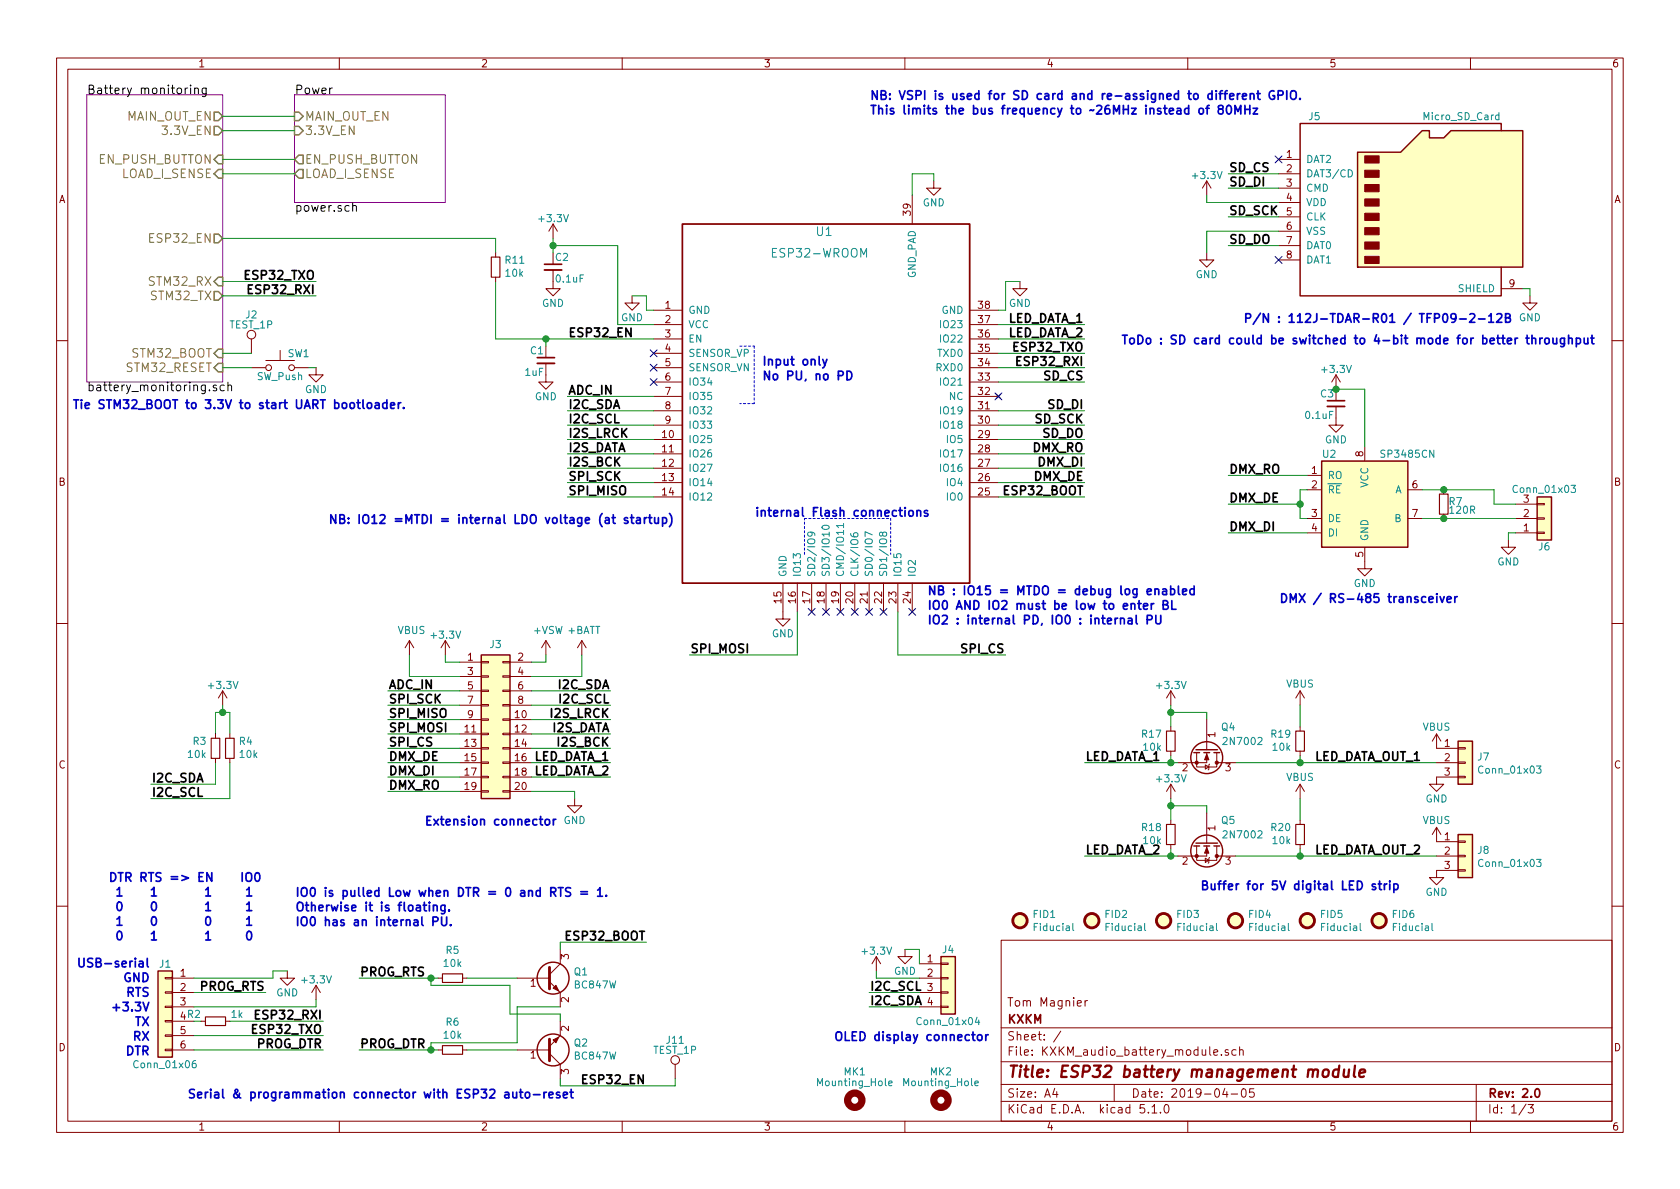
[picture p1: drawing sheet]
EESchema Schematic File Version 4
LIBS:KXKM_audio_battery_module-cache
EELAYER 29 0
EELAYER END
$Descr A4 11693 8268
encoding utf-8
Sheet 1 3
Title "ESP32 battery management module"
Date "2019-04-05"
Rev "2.0"
Comp "KXKM"
Comment1 "Tom Magnier"
Comment2 ""
Comment3 ""
Comment4 ""
$EndDescr
$Comp
L KXKM_audio_battery_module-rescue:ESP32-WROOM U1
U 1 1
P 4550 2150
F 0 "U1" H 5800 2700 60  0000 R CNN
F 1 "ESP32-WROOM" H 6050 2550 60  0000 R CNN
F 2 "RF_Module:ESP32-WROOM-32" H 4550 2150 60  0001 C CNN
F 3 "" H 4550 2150 60  0001 C CNN
	1    4550 2150
	1    0    0    -1  
$EndComp
$Sheet
S 2050 650  1050 750 
U 5A8A8BB2
F0 "Power" 60
F1 "power.sch" 60
F2 "MAIN_OUT_EN" I L 2050 800 60 
F3 "3.3V_EN" I L 2050 900 60 
F4 "EN_PUSH_BUTTON" O L 2050 1100 60 
F5 "LOAD_I_SENSE" O L 2050 1200 60 
$EndSheet
$Comp
L KXKM_audio_battery_module-rescue:SP3485CN U2
U 1 1
P 9500 3500
F 0 "U2" H 9200 3850 50  0000 L CNN
F 1 "SP3485CN" H 9600 3850 50  0000 L CNN
F 2 "Package_SO:SOIC-8_3.9x4.9mm_P1.27mm" H 10550 3150 50  0001 C CIN
F 3 "" H 9500 3500 50  0001 C CNN
	1    9500 3500
	1    0    0    -1  
$EndComp
$Comp
L KXKM_audio_battery_module-rescue:Micro_SD_Card J5
U 1 1
P 9800 1400
F 0 "J5" H 9150 2000 50  0000 C CNN
F 1 "Micro_SD_Card" H 10450 2000 50  0000 R CNN
F 2 "tom_kicad_lib:microSD-Receptacle-SelfEject" H 10950 1700 50  0001 C CNN
F 3 "" H 9800 1400 50  0001 C CNN
	1    9800 1400
	1    0    0    -1  
$EndComp
NoConn ~ 5650 4250
NoConn ~ 5750 4250
NoConn ~ 5850 4250
NoConn ~ 5950 4250
NoConn ~ 6050 4250
NoConn ~ 6150 4250
Text Notes 5250 3600 0    60   ~ 12
internal Flash connections
Text Notes 4700 3650 2    60   ~ 12
NB: IO12 =MTDI = internal LDO voltage (at startup)
Text Label 7550 3450 2    60   ~ 12
ESP32_BOOT
Text Notes 6450 4350 0    60   ~ 12
NB : IO15 = MTDO = debug log enabled\nIO0 AND IO2 must be low to enter BL \nIO2 : internal PD, IO0 : internal PU
$Comp
L KXKM_audio_battery_module-rescue:GND #PWR01
U 1 1
P 4400 2050
F 0 "#PWR01" H 4400 1800 50  0001 C CNN
F 1 "GND" H 4400 1900 50  0000 C CNN
F 2 "" H 4400 2050 50  0001 C CNN
F 3 "" H 4400 2050 50  0001 C CNN
	1    4400 2050
	1    0    0    -1  
$EndComp
$Comp
L KXKM_audio_battery_module-rescue:GND #PWR02
U 1 1
P 7100 1950
F 0 "#PWR02" H 7100 1700 50  0001 C CNN
F 1 "GND" H 7100 1800 50  0000 C CNN
F 2 "" H 7100 1950 50  0001 C CNN
F 3 "" H 7100 1950 50  0001 C CNN
	1    7100 1950
	1    0    0    -1  
$EndComp
$Comp
L KXKM_audio_battery_module-rescue:GND #PWR03
U 1 1
P 5450 4250
F 0 "#PWR03" H 5450 4000 50  0001 C CNN
F 1 "GND" H 5450 4100 50  0000 C CNN
F 2 "" H 5450 4250 50  0001 C CNN
F 3 "" H 5450 4250 50  0001 C CNN
	1    5450 4250
	1    0    0    -1  
$EndComp
NoConn ~ 6950 2750
$Comp
L KXKM_audio_battery_module-rescue:C_Small C2
U 1 1
P 3850 1850
F 0 "C2" H 3860 1920 50  0000 L CNN
F 1 "0.1uF" H 3860 1770 50  0000 L CNN
F 2 "Capacitor_SMD:C_0603_1608Metric" H 3850 1850 50  0001 C CNN
F 3 "" H 3850 1850 50  0001 C CNN
	1    3850 1850
	1    0    0    -1  
$EndComp
$Comp
L KXKM_audio_battery_module-rescue:GND #PWR04
U 1 1
P 3850 1950
F 0 "#PWR04" H 3850 1700 50  0001 C CNN
F 1 "GND" H 3850 1800 50  0000 C CNN
F 2 "" H 3850 1950 50  0001 C CNN
F 3 "" H 3850 1950 50  0001 C CNN
	1    3850 1950
	1    0    0    -1  
$EndComp
$Comp
L KXKM_audio_battery_module-rescue:+3.3V #PWR05
U 1 1
P 3850 1650
F 0 "#PWR05" H 3850 1500 50  0001 C CNN
F 1 "+3.3V" H 3850 1790 50  0000 C CNN
F 2 "" H 3850 1650 50  0001 C CNN
F 3 "" H 3850 1650 50  0001 C CNN
	1    3850 1650
	1    0    0    -1  
$EndComp
Text Label 3950 3050 0    60   ~ 12
I2S_LRCK
Text Label 3950 3250 0    60   ~ 12
I2S_BCK
Text Label 3950 3150 0    60   ~ 12
I2S_DATA
Text Label 1050 5450 0    60   ~ 12
I2C_SDA
Text Label 1050 5550 0    60   ~ 12
I2C_SCL
$Sheet
S 604  650  946  2000
U 5A8A8B6C
F0 "Battery monitoring" 60
F1 "battery_monitoring.sch" 60
F2 "MAIN_OUT_EN" O R 1550 800 60 
F3 "3.3V_EN" O R 1550 900 60 
F4 "EN_PUSH_BUTTON" I R 1550 1100 60 
F5 "ESP32_EN" O R 1550 1650 60 
F6 "STM32_RX" I R 1550 1950 60 
F7 "STM32_TX" O R 1550 2050 60 
F8 "STM32_RESET" I R 1550 2550 60 
F9 "STM32_BOOT" I R 1550 2450 60 
F10 "LOAD_I_SENSE" I R 1550 1200 60 
$EndSheet
$Comp
L KXKM_audio_battery_module-rescue:+3.3V #PWR06
U 1 1
P 1550 4900
F 0 "#PWR06" H 1550 4750 50  0001 C CNN
F 1 "+3.3V" H 1550 5040 50  0000 C CNN
F 2 "" H 1550 4900 50  0001 C CNN
F 3 "" H 1550 4900 50  0001 C CNN
	1    1550 4900
	1    0    0    -1  
$EndComp
Text Label 8550 1700 0    60   ~ 12
SD_DO
Text Label 8550 1300 0    60   ~ 12
SD_DI
Text Label 8550 1200 0    60   ~ 12
SD_CS
Text Label 8550 1500 0    60   ~ 12
SD_SCK
NoConn ~ 8900 1100
NoConn ~ 8900 1800
$Comp
L KXKM_audio_battery_module-rescue:GND #PWR07
U 1 1
P 8400 1750
F 0 "#PWR07" H 8400 1500 50  0001 C CNN
F 1 "GND" H 8400 1600 50  0000 C CNN
F 2 "" H 8400 1750 50  0001 C CNN
F 3 "" H 8400 1750 50  0001 C CNN
	1    8400 1750
	1    0    0    -1  
$EndComp
$Comp
L KXKM_audio_battery_module-rescue:+3.3V #PWR08
U 1 1
P 8400 1350
F 0 "#PWR08" H 8400 1200 50  0001 C CNN
F 1 "+3.3V" H 8400 1490 50  0000 C CNN
F 2 "" H 8400 1350 50  0001 C CNN
F 3 "" H 8400 1350 50  0001 C CNN
	1    8400 1350
	1    0    0    -1  
$EndComp
$Comp
L KXKM_audio_battery_module-rescue:GND #PWR09
U 1 1
P 10650 2050
F 0 "#PWR09" H 10650 1800 50  0001 C CNN
F 1 "GND" H 10650 1900 50  0000 C CNN
F 2 "" H 10650 2050 50  0001 C CNN
F 3 "" H 10650 2050 50  0001 C CNN
	1    10650 2050
	1    0    0    -1  
$EndComp
Text Label 7550 2650 2    60   ~ 12
SD_CS
Text Label 7550 2850 2    60   ~ 12
SD_DI
Text Label 7550 2950 2    60   ~ 12
SD_SCK
Text Label 7550 3050 2    60   ~ 12
SD_DO
$Comp
L KXKM_audio_battery_module-rescue:+3.3V #PWR010
U 1 1
P 8150 4900
F 0 "#PWR010" H 8150 4750 50  0001 C CNN
F 1 "+3.3V" H 8150 5040 50  0000 C CNN
F 2 "" H 8150 4900 50  0001 C CNN
F 3 "" H 8150 4900 50  0001 C CNN
	1    8150 4900
	1    0    0    -1  
$EndComp
Text Label 7550 5300 0    60   ~ 12
LED_DATA_1
Text Label 7550 5950 0    60   ~ 12
LED_DATA_2
Text Label 9900 5300 2    60   ~ 12
LED_DATA_OUT_1
Text Label 9900 5950 2    60   ~ 12
LED_DATA_OUT_2
Text Notes 8900 4200 0    60   ~ 12
DMX / RS-485 transceiver
$Comp
L KXKM_audio_battery_module-rescue:GND #PWR011
U 1 1
P 9500 3900
F 0 "#PWR011" H 9500 3650 50  0001 C CNN
F 1 "GND" H 9500 3750 50  0000 C CNN
F 2 "" H 9500 3900 50  0001 C CNN
F 3 "" H 9500 3900 50  0001 C CNN
	1    9500 3900
	1    0    0    -1  
$EndComp
$Comp
L KXKM_audio_battery_module-rescue:C_Small C3
U 1 1
P 9300 2800
F 0 "C3" H 9310 2870 50  0000 L CNN
F 1 "0.1uF" H 9310 2720 50  0000 L CNN
F 2 "Capacitor_SMD:C_0603_1608Metric" H 9300 2800 50  0001 C CNN
F 3 "" H 9300 2800 50  0001 C CNN
	1    9300 2800
	-1   0    0    -1  
$EndComp
$Comp
L KXKM_audio_battery_module-rescue:+3.3V #PWR012
U 1 1
P 9300 2700
F 0 "#PWR012" H 9300 2550 50  0001 C CNN
F 1 "+3.3V" H 9300 2840 50  0000 C CNN
F 2 "" H 9300 2700 50  0001 C CNN
F 3 "" H 9300 2700 50  0001 C CNN
	1    9300 2700
	1    0    0    -1  
$EndComp
$Comp
L KXKM_audio_battery_module-rescue:GND #PWR013
U 1 1
P 9300 2900
F 0 "#PWR013" H 9300 2650 50  0001 C CNN
F 1 "GND" H 9300 2750 50  0000 C CNN
F 2 "" H 9300 2900 50  0001 C CNN
F 3 "" H 9300 2900 50  0001 C CNN
	1    9300 2900
	1    0    0    -1  
$EndComp
$Comp
L KXKM_audio_battery_module-rescue:R_Small R7
U 1 1
P 10050 3500
F 0 "R7" H 10080 3520 50  0000 L CNN
F 1 "120R" H 10080 3460 50  0000 L CNN
F 2 "Resistor_SMD:R_0603_1608Metric" H 10050 3500 50  0001 C CNN
F 3 "" H 10050 3500 50  0001 C CNN
	1    10050 3500
	1    0    0    -1  
$EndComp
$Comp
L KXKM_audio_battery_module-rescue:Conn_01x03 J6
U 1 1
P 10750 3600
F 0 "J6" H 10750 3800 50  0000 C CNN
F 1 "Conn_01x03" H 10750 3400 50  0000 C CNN
F 2 "Connector_PinHeader_2.54mm:PinHeader_1x03_P2.54mm_Vertical" H 10750 3600 50  0001 C CNN
F 3 "" H 10750 3600 50  0001 C CNN
	1    10750 3600
	1    0    0    1   
$EndComp
$Comp
L KXKM_audio_battery_module-rescue:GND #PWR014
U 1 1
P 10500 3750
F 0 "#PWR014" H 10500 3500 50  0001 C CNN
F 1 "GND" H 10500 3600 50  0000 C CNN
F 2 "" H 10500 3750 50  0001 C CNN
F 3 "" H 10500 3750 50  0001 C CNN
	1    10500 3750
	1    0    0    -1  
$EndComp
Text Label 8550 3300 0    60   ~ 12
DMX_RO
Text Label 8550 3500 0    60   ~ 12
DMX_DE
Text Label 8550 3700 0    60   ~ 12
DMX_DI
$Comp
L KXKM_audio_battery_module-rescue:GND #PWR015
U 1 1
P 10000 6050
F 0 "#PWR015" H 10000 5800 50  0001 C CNN
F 1 "GND" H 10000 5900 50  0000 C CNN
F 2 "" H 10000 6050 50  0001 C CNN
F 3 "" H 10000 6050 50  0001 C CNN
	1    10000 6050
	1    0    0    -1  
$EndComp
Text Label 7550 3150 2    60   ~ 12
DMX_RO
Text Label 7550 3250 2    60   ~ 12
DMX_DI
Text Notes 2950 5750 0    60   ~ 12
Extension connector
$Comp
L KXKM_audio_battery_module-rescue:Mounting_Hole MK2
U 1 1
P 6550 7650
F 0 "MK2" H 6550 7850 50  0000 C CNN
F 1 "Mounting_Hole" H 6550 7775 50  0000 C CNN
F 2 "MountingHole:MountingHole_3.2mm_M3" H 6550 7650 50  0001 C CNN
F 3 "" H 6550 7650 50  0001 C CNN
	1    6550 7650
	1    0    0    -1  
$EndComp
$Comp
L KXKM_audio_battery_module-rescue:Mounting_Hole MK1
U 1 1
P 5950 7650
F 0 "MK1" H 5950 7850 50  0000 C CNN
F 1 "Mounting_Hole" H 5950 7775 50  0000 C CNN
F 2 "MountingHole:MountingHole_3.2mm_M3" H 5950 7650 50  0001 C CNN
F 3 "" H 5950 7650 50  0001 C CNN
	1    5950 7650
	1    0    0    -1  
$EndComp
$Comp
L KXKM_audio_battery_module-rescue:Conn_01x04 J4
U 1 1
P 6600 6800
F 0 "J4" H 6600 7000 50  0000 C CNN
F 1 "Conn_01x04" H 6600 6500 50  0000 C CNN
F 2 "Connector_PinSocket_2.54mm:PinSocket_1x04_P2.54mm_Vertical" H 6600 6800 50  0001 C CNN
F 3 "" H 6600 6800 50  0001 C CNN
	1    6600 6800
	1    0    0    -1  
$EndComp
Text Notes 5800 7250 0    60   ~ 12
OLED display connector
Text Label 6050 6900 0    60   ~ 12
I2C_SCL
Text Label 6050 7000 0    60   ~ 12
I2C_SDA
$Comp
L KXKM_audio_battery_module-rescue:GND #PWR016
U 1 1
P 6300 6600
F 0 "#PWR016" H 6300 6350 50  0001 C CNN
F 1 "GND" H 6300 6450 50  0000 C CNN
F 2 "" H 6300 6600 50  0001 C CNN
F 3 "" H 6300 6600 50  0001 C CNN
	1    6300 6600
	1    0    0    -1  
$EndComp
$Comp
L KXKM_audio_battery_module-rescue:+3.3V #PWR017
U 1 1
P 6100 6750
F 0 "#PWR017" H 6100 6600 50  0001 C CNN
F 1 "+3.3V" H 6100 6890 50  0000 C CNN
F 2 "" H 6100 6750 50  0001 C CNN
F 3 "" H 6100 6750 50  0001 C CNN
	1    6100 6750
	1    0    0    -1  
$EndComp
$Comp
L KXKM_audio_battery_module-rescue:SW_Push SW1
U 1 1
P 1950 2550
F 0 "SW1" H 2000 2650 50  0000 L CNN
F 1 "SW_Push" H 1950 2490 50  0000 C CNN
F 2 "Button_Switch_SMD:SW_SPST_KMR2" H 1950 2750 50  0001 C CNN
F 3 "" H 1950 2750 50  0001 C CNN
	1    1950 2550
	1    0    0    -1  
$EndComp
$Comp
L KXKM_audio_battery_module-rescue:TEST_1P J2
U 1 1
P 1750 2450
F 0 "J2" H 1750 2720 50  0000 C CNN
F 1 "TEST_1P" H 1750 2650 50  0000 C CNN
F 2 "TestPoint:TestPoint_Pad_D1.5mm" H 1950 2450 50  0001 C CNN
F 3 "" H 1950 2450 50  0001 C CNN
	1    1750 2450
	1    0    0    -1  
$EndComp
Text Notes 500  2850 0    60   ~ 12
Tie STM32_BOOT to 3.3V to start UART bootloader.
$Comp
L KXKM_audio_battery_module-rescue:GND #PWR018
U 1 1
P 2200 2550
F 0 "#PWR018" H 2200 2300 50  0001 C CNN
F 1 "GND" H 2200 2400 50  0000 C CNN
F 2 "" H 2200 2550 50  0001 C CNN
F 3 "" H 2200 2550 50  0001 C CNN
	1    2200 2550
	1    0    0    -1  
$EndComp
Text Label 3950 2350 0    60   ~ 12
ESP32_EN
$Comp
L KXKM_audio_battery_module-rescue:Conn_01x06 J1
U 1 1
P 1150 7000
F 0 "J1" H 1150 7300 50  0000 C CNN
F 1 "Conn_01x06" H 1150 6600 50  0000 C CNN
F 2 "Connector_PinHeader_2.54mm:PinHeader_1x06_P2.54mm_Vertical" H 1150 7000 50  0001 C CNN
F 3 "" H 1150 7000 50  0001 C CNN
	1    1150 7000
	-1   0    0    -1  
$EndComp
Text Notes 1300 7650 0    60   ~ 12
Serial & programmation connector with ESP32 auto-reset
$Comp
L KXKM_audio_battery_module-rescue:GND #PWR019
U 1 1
P 2000 6750
F 0 "#PWR019" H 2000 6500 50  0001 C CNN
F 1 "GND" H 2000 6600 50  0000 C CNN
F 2 "" H 2000 6750 50  0001 C CNN
F 3 "" H 2000 6750 50  0001 C CNN
	1    2000 6750
	1    0    0    -1  
$EndComp
Text Label 1850 6900 2    60   ~ 12
PROG_RTS
$Comp
L KXKM_audio_battery_module-rescue:+3.3V #PWR020
U 1 1
P 2200 6950
F 0 "#PWR020" H 2200 6800 50  0001 C CNN
F 1 "+3.3V" H 2200 7090 50  0000 C CNN
F 2 "" H 2200 6950 50  0001 C CNN
F 3 "" H 2200 6950 50  0001 C CNN
	1    2200 6950
	1    0    0    -1  
$EndComp
Text Label 2250 7100 2    60   ~ 12
ESP32_RXI
Text Label 2250 7200 2    60   ~ 12
ESP32_TXO
Text Label 2250 7300 2    60   ~ 12
PROG_DTR
$Comp
L KXKM_audio_battery_module-rescue:C_Small C1
U 1 1
P 3800 2500
F 0 "C1" H 3810 2570 50  0000 L CNN
F 1 "1uF" H 3810 2420 50  0000 L CNN
F 2 "Capacitor_SMD:C_0603_1608Metric" H 3800 2500 50  0001 C CNN
F 3 "" H 3800 2500 50  0001 C CNN
	1    3800 2500
	-1   0    0    -1  
$EndComp
$Comp
L KXKM_audio_battery_module-rescue:GND #PWR021
U 1 1
P 3800 2600
F 0 "#PWR021" H 3800 2350 50  0001 C CNN
F 1 "GND" H 3800 2450 50  0000 C CNN
F 2 "" H 3800 2600 50  0001 C CNN
F 3 "" H 3800 2600 50  0001 C CNN
	1    3800 2600
	1    0    0    -1  
$EndComp
Text Label 2500 7300 0    60   ~ 12
PROG_DTR
Text Label 4500 7550 2    60   ~ 12
ESP32_EN
Text Label 2500 6800 0    60   ~ 12
PROG_RTS
Text Label 4500 6550 2    60   ~ 12
ESP32_BOOT
Text Label 7550 2550 2    60   ~ 12
ESP32_RXI
Text Label 7550 2450 2    60   ~ 12
ESP32_TXO
Text Label 2200 1950 2    60   ~ 12
ESP32_TXO
Text Label 2200 2050 2    60   ~ 12
ESP32_RXI
Text Notes 1050 7350 2    60   ~ 12
USB-serial\nGND\nRTS\n+3.3V\nTX\nRX\nDTR
Text Notes 8350 6200 0    60   ~ 12
Buffer for 5V digital LED strip
$Comp
L KXKM_audio_battery_module-rescue:+3.3V #PWR022
U 1 1
P 8150 5550
F 0 "#PWR022" H 8150 5400 50  0001 C CNN
F 1 "+3.3V" H 8150 5690 50  0000 C CNN
F 2 "" H 8150 5550 50  0001 C CNN
F 3 "" H 8150 5550 50  0001 C CNN
	1    8150 5550
	1    0    0    -1  
$EndComp
Text Label 3950 3350 0    60   ~ 12
SPI_SCK
Text Label 3950 3450 0    60   ~ 12
SPI_MISO
Text Label 4800 4550 0    60   ~ 12
SPI_MOSI
Text Label 7000 4550 2    60   ~ 12
SPI_CS
Text Label 7550 2350 2    60   ~ 12
LED_DATA_2
Text Label 7550 2250 2    60   ~ 12
LED_DATA_1
Text Label 7550 3350 2    60   ~ 12
DMX_DE
NoConn ~ 4550 2550
Text Notes 5300 2650 0    60   ~ 12
Input only\nNo PU, no PD
$Comp
L KXKM_audio_battery_module-rescue:GND #PWR029
U 1 1
P 6500 1250
F 0 "#PWR029" H 6500 1000 50  0001 C CNN
F 1 "GND" H 6500 1100 50  0000 C CNN
F 2 "" H 6500 1250 50  0001 C CNN
F 3 "" H 6500 1250 50  0001 C CNN
	1    6500 1250
	1    0    0    -1  
$EndComp
$Comp
L KXKM_audio_battery_module-rescue:VBUS #PWR030
U 1 1
P 9050 4900
F 0 "#PWR030" H 9050 4750 50  0001 C CNN
F 1 "VBUS" H 9050 5050 50  0000 C CNN
F 2 "" H 9050 4900 50  0001 C CNN
F 3 "" H 9050 4900 50  0001 C CNN
	1    9050 4900
	1    0    0    -1  
$EndComp
$Comp
L KXKM_audio_battery_module-rescue:VBUS #PWR031
U 1 1
P 9050 5550
F 0 "#PWR031" H 9050 5400 50  0001 C CNN
F 1 "VBUS" H 9050 5700 50  0000 C CNN
F 2 "" H 9050 5550 50  0001 C CNN
F 3 "" H 9050 5550 50  0001 C CNN
	1    9050 5550
	1    0    0    -1  
$EndComp
$Comp
L KXKM_audio_battery_module-rescue:VBUS #PWR032
U 1 1
P 10000 5200
F 0 "#PWR032" H 10000 5050 50  0001 C CNN
F 1 "VBUS" H 10000 5350 50  0000 C CNN
F 2 "" H 10000 5200 50  0001 C CNN
F 3 "" H 10000 5200 50  0001 C CNN
	1    10000 5200
	1    0    0    -1  
$EndComp
Text Notes 750  6550 0    60   ~ 12
DTR RTS => EN    IO0\n 1    1       1     1\n 0    0       1     1\n 1    0       0     1\n 0    1       1     0
Text Notes 2050 6450 0    60   ~ 12
IO0 is pulled Low when DTR = 0 and RTS = 1.\nOtherwise it is floating.\nIO0 has an internal PU.
Wire Wire Line
	3600 7250 3600 7000
Connection ~ 3000 6800
Wire Wire Line
	3000 6850 3000 6800
Wire Wire Line
	2500 6800 3000 6800
Connection ~ 3000 7300
Wire Wire Line
	3000 7250 3000 7300
Wire Wire Line
	2500 7300 3000 7300
Wire Wire Line
	6500 1200 6500 1250
Wire Wire Line
	6350 1200 6500 1200
Wire Wire Line
	6350 1350 6350 1200
Wire Notes Line
	6200 3600 6200 3850
Wire Notes Line
	5600 3600 6200 3600
Wire Notes Line
	5600 3850 5600 3600
Wire Notes Line
	5250 2800 5150 2800
Wire Notes Line
	5250 2400 5250 2800
Wire Notes Line
	5150 2400 5250 2400
Wire Wire Line
	7550 2650 6950 2650
Wire Wire Line
	7550 3350 6950 3350
Wire Wire Line
	4550 3250 3950 3250
Wire Wire Line
	3950 2750 4550 2750
Wire Wire Line
	6250 4550 7000 4550
Wire Wire Line
	6250 4250 6250 4550
Wire Wire Line
	5550 4550 4800 4550
Wire Wire Line
	5550 4250 5550 4550
Wire Wire Line
	4550 3450 3950 3450
Wire Wire Line
	4550 3350 3950 3350
Wire Wire Line
	1550 1200 2050 1200
Wire Wire Line
	9050 5700 9050 5550
Wire Wire Line
	9050 4900 9050 5050
Connection ~ 8150 4950
Wire Wire Line
	8400 4950 8400 5000
Wire Wire Line
	8150 4950 8400 4950
Wire Wire Line
	8150 4900 8150 4950
Connection ~ 8150 5600
Wire Wire Line
	8400 5600 8400 5650
Wire Wire Line
	8150 5600 8400 5600
Wire Wire Line
	8150 5550 8150 5600
Connection ~ 9050 5950
Wire Wire Line
	9050 5950 9050 5900
Wire Wire Line
	8600 5950 9050 5950
Connection ~ 9050 5300
Wire Wire Line
	9050 5300 9050 5250
Wire Wire Line
	8600 5300 9050 5300
Connection ~ 8150 5950
Wire Wire Line
	8150 5950 8150 5900
Wire Wire Line
	7550 5950 8150 5950
Connection ~ 8150 5300
Wire Wire Line
	8150 5300 8150 5250
Wire Wire Line
	7550 5300 8150 5300
Wire Wire Line
	2250 7100 1600 7100
Wire Wire Line
	1550 2050 2200 2050
Wire Wire Line
	2200 1950 1550 1950
Wire Wire Line
	6950 2450 7550 2450
Wire Wire Line
	7550 2550 6950 2550
Wire Wire Line
	3900 6550 4500 6550
Wire Wire Line
	3900 7050 3900 7100
Wire Wire Line
	3550 7050 3900 7050
Wire Wire Line
	3550 6850 3550 7050
Wire Wire Line
	3000 6850 3550 6850
Wire Wire Line
	3250 6800 3600 6800
Wire Wire Line
	3600 7000 3900 7000
Wire Wire Line
	3600 7250 3000 7250
Wire Wire Line
	3900 7550 4700 7550
Wire Wire Line
	3250 7300 3600 7300
Wire Wire Line
	3450 1650 3450 1750
Wire Wire Line
	3450 2350 3450 1950
Connection ~ 3800 2350
Wire Wire Line
	3800 2400 3800 2350
Wire Wire Line
	1350 7300 2250 7300
Wire Wire Line
	1350 7200 2250 7200
Wire Wire Line
	1350 7100 1400 7100
Wire Wire Line
	2200 7000 2200 6950
Wire Wire Line
	1350 7000 2200 7000
Wire Wire Line
	1900 6800 1350 6800
Wire Wire Line
	1900 6750 1900 6800
Wire Wire Line
	2000 6750 1900 6750
Wire Wire Line
	1350 6900 1850 6900
Wire Wire Line
	2200 2550 2150 2550
Wire Wire Line
	1550 2550 1750 2550
Wire Wire Line
	1550 2450 1750 2450
Wire Wire Line
	6400 6600 6300 6600
Wire Wire Line
	6400 6700 6400 6600
Wire Wire Line
	6100 6800 6100 6750
Wire Wire Line
	6400 6800 6100 6800
Wire Wire Line
	6400 7000 6050 7000
Wire Wire Line
	6400 6900 6050 6900
Wire Wire Line
	9100 3300 8550 3300
Wire Wire Line
	9100 3700 8550 3700
Connection ~ 9050 3500
Wire Wire Line
	9050 3500 8550 3500
Wire Wire Line
	9050 3400 9100 3400
Wire Wire Line
	9050 3400 9050 3500
Wire Wire Line
	9050 3600 9100 3600
Connection ~ 10050 3400
Wire Wire Line
	10400 3500 10550 3500
Wire Wire Line
	10400 3400 10400 3500
Connection ~ 10050 3600
Wire Wire Line
	10500 3700 10550 3700
Wire Wire Line
	10500 3750 10500 3700
Wire Wire Line
	9900 3400 10050 3400
Wire Wire Line
	9900 3600 10050 3600
Connection ~ 9300 2700
Wire Wire Line
	9500 2700 9500 3100
Wire Wire Line
	9300 2700 9500 2700
Wire Wire Line
	7550 2850 6950 2850
Wire Wire Line
	7550 2950 6950 2950
Wire Wire Line
	7550 2250 6950 2250
Wire Wire Line
	6950 3050 7550 3050
Wire Wire Line
	10650 2000 10600 2000
Wire Wire Line
	10650 2050 10650 2000
Wire Wire Line
	8400 1400 8900 1400
Wire Wire Line
	8400 1350 8400 1400
Wire Wire Line
	8400 1600 8900 1600
Wire Wire Line
	8400 1750 8400 1600
Wire Wire Line
	8550 1300 8900 1300
Wire Wire Line
	8550 1200 8900 1200
Wire Wire Line
	8550 1500 8900 1500
Wire Wire Line
	8900 1700 8550 1700
Connection ~ 1550 4950
Wire Wire Line
	1550 4950 1550 4900
Wire Wire Line
	1600 4950 1600 5100
Wire Wire Line
	1500 4950 1550 4950
Wire Wire Line
	1500 4950 1500 5100
Wire Wire Line
	1600 5300 1600 5550
Wire Wire Line
	1500 5300 1500 5450
Wire Wire Line
	3450 1650 1550 1650
Wire Wire Line
	1550 1100 2050 1100
Wire Wire Line
	1550 900  2050 900 
Wire Wire Line
	1550 800  2050 800 
Wire Wire Line
	4550 2950 3950 2950
Wire Wire Line
	3950 2850 4550 2850
Wire Wire Line
	6950 2350 7550 2350
Wire Wire Line
	3950 3150 4550 3150
Wire Wire Line
	3950 3050 4550 3050
Wire Wire Line
	1600 5550 1050 5550
Wire Wire Line
	1500 5450 1050 5450
Wire Wire Line
	3450 2350 3800 2350
Connection ~ 3850 1700
Wire Wire Line
	3850 1650 3850 1700
Wire Wire Line
	4300 1700 3850 1700
Wire Wire Line
	4300 2250 4300 1700
Wire Wire Line
	4550 2250 4300 2250
Wire Wire Line
	7000 1950 7100 1950
Wire Wire Line
	7000 2150 7000 1950
Wire Wire Line
	6950 2150 7000 2150
Wire Wire Line
	4500 2050 4400 2050
Wire Wire Line
	4500 2150 4500 2050
Wire Wire Line
	4550 2150 4500 2150
Wire Wire Line
	6950 3450 7550 3450
$Comp
L KXKM_audio_battery_module-rescue:TEST_1P J11
U 1 1
P 4700 7500
F 0 "J11" H 4700 7770 50  0000 C CNN
F 1 "TEST_1P" H 4700 7700 50  0000 C CNN
F 2 "TestPoint:TestPoint_Pad_D1.5mm" H 4900 7500 50  0001 C CNN
F 3 "" H 4900 7500 50  0001 C CNN
	1    4700 7500
	1    0    0    -1  
$EndComp
Wire Wire Line
	4700 7550 4700 7500
Wire Wire Line
	3000 6800 3050 6800
Wire Wire Line
	3000 7300 3050 7300
Wire Wire Line
	8150 4950 8150 5050
Wire Wire Line
	8150 5600 8150 5700
Wire Wire Line
	8150 5950 8200 5950
Wire Wire Line
	8150 5300 8200 5300
Wire Wire Line
	3800 2350 4550 2350
Wire Wire Line
	9050 3500 9050 3600
Wire Wire Line
	10050 3400 10400 3400
Wire Wire Line
	10050 3600 10550 3600
Wire Wire Line
	1550 4950 1600 4950
Wire Wire Line
	3850 1700 3850 1750
$Comp
L Device:R_Small R5
U 1 1
P 3150 6800
F 0 "R5" V 2954 6800 50  0000 C CNN
F 1 "10k" V 3045 6800 50  0000 C CNN
F 2 "Resistor_SMD:R_0603_1608Metric" H 3150 6800 50  0001 C CNN
F 3 "~" H 3150 6800 50  0001 C CNN
	1    3150 6800
	0    1    1    0   
$EndComp
$Comp
L Device:R_Small R6
U 1 1
P 3150 7300
F 0 "R6" V 2954 7300 50  0000 C CNN
F 1 "10k" V 3045 7300 50  0000 C CNN
F 2 "Resistor_SMD:R_0603_1608Metric" H 3150 7300 50  0001 C CNN
F 3 "~" H 3150 7300 50  0001 C CNN
	1    3150 7300
	0    1    1    0   
$EndComp
$Comp
L Transistor_BJT:BC847W Q1
U 1 1
P 3800 6800
F 0 "Q1" H 3991 6846 50  0000 L CNN
F 1 "BC847W" H 3991 6755 50  0000 L CNN
F 2 "Package_TO_SOT_SMD:SOT-323_SC-70" H 4000 6725 50  0001 L CIN
F 3 "http://www.infineon.com/dgdl/Infineon-BC847SERIES_BC848SERIES_BC849SERIES_BC850SERIES-DS-v01_01-en.pdf?fileId=db3a304314dca389011541d4630a1657" H 3800 6800 50  0001 L CNN
	1    3800 6800
	1    0    0    -1  
$EndComp
$Comp
L Transistor_BJT:BC847W Q2
U 1 1
P 3800 7300
F 0 "Q2" H 3991 7254 50  0000 L CNN
F 1 "BC847W" H 3991 7345 50  0000 L CNN
F 2 "Package_TO_SOT_SMD:SOT-323_SC-70" H 4000 7225 50  0001 L CIN
F 3 "http://www.infineon.com/dgdl/Infineon-BC847SERIES_BC848SERIES_BC849SERIES_BC850SERIES-DS-v01_01-en.pdf?fileId=db3a304314dca389011541d4630a1657" H 3800 7300 50  0001 L CNN
	1    3800 7300
	1    0    0    1   
$EndComp
Wire Wire Line
	3900 7550 3900 7500
Wire Wire Line
	3900 6600 3900 6550
$Comp
L Device:R_Small R2
U 1 1
P 1500 7100
F 0 "R2" V 1450 6950 50  0000 C CNN
F 1 "1k" V 1450 7250 50  0000 C CNN
F 2 "Resistor_SMD:R_0603_1608Metric" H 1500 7100 50  0001 C CNN
F 3 "~" H 1500 7100 50  0001 C CNN
	1    1500 7100
	0    1    1    0   
$EndComp
$Comp
L Device:R_Small R4
U 1 1
P 1600 5200
F 0 "R4" H 1541 5154 50  0000 R CNN
F 1 "10k" H 1541 5245 50  0000 R CNN
F 2 "Resistor_SMD:R_0603_1608Metric" H 1600 5200 50  0001 C CNN
F 3 "~" H 1600 5200 50  0001 C CNN
	1    1600 5200
	-1   0    0    1   
$EndComp
$Comp
L Device:R_Small R3
U 1 1
P 1500 5200
F 0 "R3" H 1441 5154 50  0000 R CNN
F 1 "10k" H 1441 5245 50  0000 R CNN
F 2 "Resistor_SMD:R_0603_1608Metric" H 1500 5200 50  0001 C CNN
F 3 "~" H 1500 5200 50  0001 C CNN
	1    1500 5200
	1    0    0    1   
$EndComp
$Comp
L Device:R_Small R11
U 1 1
P 3450 1850
F 0 "R11" H 3391 1804 50  0000 R CNN
F 1 "10k" H 3391 1895 50  0000 R CNN
F 2 "Resistor_SMD:R_0603_1608Metric" H 3450 1850 50  0001 C CNN
F 3 "~" H 3450 1850 50  0001 C CNN
	1    3450 1850
	-1   0    0    1   
$EndComp
$Comp
L Transistor_FET:2N7002 Q5
U 1 1
P 8400 5850
F 0 "Q5" V 8250 6000 50  0000 C CNN
F 1 "2N7002" V 8350 6100 50  0000 C CNN
F 2 "Package_TO_SOT_SMD:SOT-23" H 8600 5775 50  0001 L CIN
F 3 "https://www.fairchildsemi.com/datasheets/2N/2N7002.pdf" H 8400 5850 50  0001 L CNN
	1    8400 5850
	0    1    1    0   
$EndComp
$Comp
L Transistor_FET:2N7002 Q4
U 1 1
P 8400 5200
F 0 "Q4" V 8250 5350 50  0000 C CNN
F 1 "2N7002" V 8350 5450 50  0000 C CNN
F 2 "Package_TO_SOT_SMD:SOT-23" H 8600 5125 50  0001 L CIN
F 3 "https://www.fairchildsemi.com/datasheets/2N/2N7002.pdf" H 8400 5200 50  0001 L CNN
	1    8400 5200
	0    1    1    0   
$EndComp
$Comp
L Device:R_Small R17
U 1 1
P 8150 5150
F 0 "R17" H 8091 5104 50  0000 R CNN
F 1 "10k" H 8091 5195 50  0000 R CNN
F 2 "Resistor_SMD:R_0603_1608Metric" H 8150 5150 50  0001 C CNN
F 3 "~" H 8150 5150 50  0001 C CNN
	1    8150 5150
	1    0    0    1   
$EndComp
$Comp
L Device:R_Small R18
U 1 1
P 8150 5800
F 0 "R18" H 8091 5754 50  0000 R CNN
F 1 "10k" H 8091 5845 50  0000 R CNN
F 2 "Resistor_SMD:R_0603_1608Metric" H 8150 5800 50  0001 C CNN
F 3 "~" H 8150 5800 50  0001 C CNN
	1    8150 5800
	1    0    0    1   
$EndComp
$Comp
L Device:R_Small R19
U 1 1
P 9050 5150
F 0 "R19" H 8991 5104 50  0000 R CNN
F 1 "10k" H 8991 5195 50  0000 R CNN
F 2 "Resistor_SMD:R_0603_1608Metric" H 9050 5150 50  0001 C CNN
F 3 "~" H 9050 5150 50  0001 C CNN
	1    9050 5150
	1    0    0    1   
$EndComp
$Comp
L Device:R_Small R20
U 1 1
P 9050 5800
F 0 "R20" H 8991 5754 50  0000 R CNN
F 1 "10k" H 8991 5845 50  0000 R CNN
F 2 "Resistor_SMD:R_0603_1608Metric" H 9050 5800 50  0001 C CNN
F 3 "~" H 9050 5800 50  0001 C CNN
	1    9050 5800
	1    0    0    1   
$EndComp
Wire Wire Line
	7550 3250 6950 3250
NoConn ~ 6350 4250
NoConn ~ 4550 2450
Text Notes 8650 2250 0    60   ~ 12
P/N : 112J-TDAR-R01 / TFP09-2-12B
$Comp
L KXKM_audio_battery_module-rescue:GND #PWR0127
U 1 1
P 4000 5550
F 0 "#PWR0127" H 4000 5300 50  0001 C CNN
F 1 "GND" H 4000 5400 50  0000 C CNN
F 2 "" H 4000 5550 50  0001 C CNN
F 3 "" H 4000 5550 50  0001 C CNN
	1    4000 5550
	1    0    0    -1  
$EndComp
$Comp
L power:+VSW #PWR0129
U 1 1
P 3800 4550
F 0 "#PWR0129" H 3800 4400 50  0001 C CNN
F 1 "+VSW" H 3815 4723 50  0000 C CNN
F 2 "" H 3800 4550 50  0001 C CNN
F 3 "" H 3800 4550 50  0001 C CNN
	1    3800 4550
	1    0    0    -1  
$EndComp
Text Label 4250 4800 2    60   ~ 12
I2C_SDA
Text Label 4250 4900 2    60   ~ 12
I2C_SCL
Text Label 4250 5200 2    60   ~ 12
I2S_BCK
Text Label 4250 5100 2    60   ~ 12
I2S_DATA
Text Label 4250 5000 2    60   ~ 12
I2S_LRCK
Text Label 2700 4800 0    60   ~ 12
ADC_IN
Text Label 2700 5200 0    60   ~ 12
SPI_CS
Text Label 2700 4900 0    60   ~ 12
SPI_SCK
Text Label 2700 5000 0    60   ~ 12
SPI_MISO
Text Label 2700 5100 0    60   ~ 12
SPI_MOSI
Text Label 2700 5500 0    60   ~ 12
DMX_RO
Text Label 2700 5400 0    60   ~ 12
DMX_DI
Text Label 2700 5300 0    60   ~ 12
DMX_DE
Text Label 4250 5400 2    60   ~ 12
LED_DATA_2
Text Label 4250 5300 2    60   ~ 12
LED_DATA_1
$Comp
L KXKM_audio_battery_module-rescue:+3.3V #PWR0128
U 1 1
P 3100 4550
F 0 "#PWR0128" H 3100 4400 50  0001 C CNN
F 1 "+3.3V" H 3100 4690 50  0000 C CNN
F 2 "" H 3100 4550 50  0001 C CNN
F 3 "" H 3100 4550 50  0001 C CNN
	1    3100 4550
	1    0    0    -1  
$EndComp
$Comp
L Connector_Generic:Conn_02x10_Odd_Even J3
U 1 1
P 3400 5000
F 0 "J3" H 3450 5525 50  0000 C CNN
F 1 "Conn_02x10_Odd_Even" H 3450 5526 50  0001 C CNN
F 2 "Connector_PinSocket_2.54mm:PinSocket_2x10_P2.54mm_Vertical_SMD" H 3400 5000 50  0001 C CNN
F 3 "~" H 3400 5000 50  0001 C CNN
	1    3400 5000
	1    0    0    -1  
$EndComp
Wire Wire Line
	3700 4600 3800 4600
Wire Wire Line
	3800 4600 3800 4550
Wire Wire Line
	3100 4550 3100 4600
Wire Wire Line
	3100 4600 3200 4600
$Comp
L KXKM_audio_battery_module-rescue:+BATT #PWR0103
U 1 1
P 4050 4550
F 0 "#PWR0103" H 4050 4400 50  0001 C CNN
F 1 "+BATT" H 4065 4723 50  0000 C CNN
F 2 "" H 4050 4550 50  0001 C CNN
F 3 "" H 4050 4550 50  0001 C CNN
	1    4050 4550
	1    0    0    -1  
$EndComp
$Comp
L KXKM_audio_battery_module-rescue:VBUS #PWR0104
U 1 1
P 2850 4550
F 0 "#PWR0104" H 2850 4400 50  0001 C CNN
F 1 "VBUS" H 2865 4723 50  0000 C CNN
F 2 "" H 2850 4550 50  0001 C CNN
F 3 "" H 2850 4550 50  0001 C CNN
	1    2850 4550
	1    0    0    -1  
$EndComp
Wire Wire Line
	2850 4550 2850 4700
Wire Wire Line
	2850 4700 3200 4700
Wire Wire Line
	3700 4700 4050 4700
Wire Wire Line
	4050 4700 4050 4550
Wire Wire Line
	2700 4800 3200 4800
Wire Wire Line
	2700 4900 3200 4900
Wire Wire Line
	2700 5000 3200 5000
Wire Wire Line
	2700 5100 3200 5100
Wire Wire Line
	2700 5200 3200 5200
Wire Wire Line
	2700 5300 3200 5300
Wire Wire Line
	2700 5400 3200 5400
Wire Wire Line
	2700 5500 3200 5500
Wire Wire Line
	3700 5300 4250 5300
Wire Wire Line
	3700 5400 4250 5400
Wire Wire Line
	3700 4800 4250 4800
Wire Wire Line
	3700 4900 4250 4900
Wire Wire Line
	3700 5000 4250 5000
Wire Wire Line
	3700 5100 4250 5100
Wire Wire Line
	3700 5200 4250 5200
Wire Wire Line
	4000 5550 4000 5500
Wire Wire Line
	3700 5500 4000 5500
Text Notes 7800 2400 0    60   ~ 12
ToDo : SD card could be switched to 4-bit mode for better throughput
Text Notes 6050 800  0    60   ~ 12
NB: VSPI is used for SD card and re-assigned to different GPIO.\nThis limits the bus frequency to ~~26MHz instead of 80MHz
Wire Wire Line
	6950 3150 7550 3150
NoConn ~ 4550 2650
Text Label 3950 2850 0    60   ~ 12
I2C_SDA
Text Label 3950 2950 0    60   ~ 12
I2C_SCL
Text Label 3950 2750 0    60   ~ 12
ADC_IN
$Comp
L Mechanical:Fiducial FID1
U 1 1
P 7100 6400
F 0 "FID1" H 7185 6446 50  0000 L CNN
F 1 "Fiducial" H 7185 6355 50  0000 L CNN
F 2 "Fiducial:Fiducial_0.5mm_Mask1mm" H 7100 6400 50  0001 C CNN
F 3 "~" H 7100 6400 50  0001 C CNN
	1    7100 6400
	1    0    0    -1  
$EndComp
$Comp
L Mechanical:Fiducial FID2
U 1 1
P 7600 6400
F 0 "FID2" H 7685 6446 50  0000 L CNN
F 1 "Fiducial" H 7685 6355 50  0000 L CNN
F 2 "Fiducial:Fiducial_0.5mm_Mask1mm" H 7600 6400 50  0001 C CNN
F 3 "~" H 7600 6400 50  0001 C CNN
	1    7600 6400
	1    0    0    -1  
$EndComp
$Comp
L Mechanical:Fiducial FID3
U 1 1
P 8100 6400
F 0 "FID3" H 8185 6446 50  0000 L CNN
F 1 "Fiducial" H 8185 6355 50  0000 L CNN
F 2 "Fiducial:Fiducial_0.5mm_Mask1mm" H 8100 6400 50  0001 C CNN
F 3 "~" H 8100 6400 50  0001 C CNN
	1    8100 6400
	1    0    0    -1  
$EndComp
$Comp
L Mechanical:Fiducial FID4
U 1 1
P 8600 6400
F 0 "FID4" H 8685 6446 50  0000 L CNN
F 1 "Fiducial" H 8685 6355 50  0000 L CNN
F 2 "Fiducial:Fiducial_0.5mm_Mask1mm" H 8600 6400 50  0001 C CNN
F 3 "~" H 8600 6400 50  0001 C CNN
	1    8600 6400
	1    0    0    -1  
$EndComp
$Comp
L Mechanical:Fiducial FID5
U 1 1
P 9100 6400
F 0 "FID5" H 9185 6446 50  0000 L CNN
F 1 "Fiducial" H 9185 6355 50  0000 L CNN
F 2 "Fiducial:Fiducial_0.5mm_Mask1mm" H 9100 6400 50  0001 C CNN
F 3 "~" H 9100 6400 50  0001 C CNN
	1    9100 6400
	1    0    0    -1  
$EndComp
$Comp
L Mechanical:Fiducial FID6
U 1 1
P 9600 6400
F 0 "FID6" H 9685 6446 50  0000 L CNN
F 1 "Fiducial" H 9685 6355 50  0000 L CNN
F 2 "Fiducial:Fiducial_0.5mm_Mask1mm" H 9600 6400 50  0001 C CNN
F 3 "~" H 9600 6400 50  0001 C CNN
	1    9600 6400
	1    0    0    -1  
$EndComp
Wire Wire Line
	9050 5300 10000 5300
Wire Wire Line
	9050 5950 10000 5950
$Comp
L Connector_Generic:Conn_01x03 J7
U 1 1
P 10200 5300
F 0 "J7" H 10280 5342 50  0000 L CNN
F 1 "Conn_01x03" H 10280 5251 50  0000 L CNN
F 2 "tom_kicad_lib:SolderWirePad_1x03_P3.81mm_Drill1.2mm" H 10200 5300 50  0001 C CNN
F 3 "~" H 10200 5300 50  0001 C CNN
	1    10200 5300
	1    0    0    -1  
$EndComp
$Comp
L Connector_Generic:Conn_01x03 J8
U 1 1
P 10200 5950
F 0 "J8" H 10280 5992 50  0000 L CNN
F 1 "Conn_01x03" H 10280 5901 50  0000 L CNN
F 2 "tom_kicad_lib:SolderWirePad_1x03_P3.81mm_Drill1.2mm" H 10200 5950 50  0001 C CNN
F 3 "~" H 10200 5950 50  0001 C CNN
	1    10200 5950
	1    0    0    -1  
$EndComp
$Comp
L KXKM_audio_battery_module-rescue:GND #PWR0109
U 1 1
P 10000 5400
F 0 "#PWR0109" H 10000 5150 50  0001 C CNN
F 1 "GND" H 10000 5250 50  0000 C CNN
F 2 "" H 10000 5400 50  0001 C CNN
F 3 "" H 10000 5400 50  0001 C CNN
	1    10000 5400
	1    0    0    -1  
$EndComp
$Comp
L KXKM_audio_battery_module-rescue:VBUS #PWR0110
U 1 1
P 10000 5850
F 0 "#PWR0110" H 10000 5700 50  0001 C CNN
F 1 "VBUS" H 10000 6000 50  0000 C CNN
F 2 "" H 10000 5850 50  0001 C CNN
F 3 "" H 10000 5850 50  0001 C CNN
	1    10000 5850
	1    0    0    -1  
$EndComp
$EndSCHEMATC
